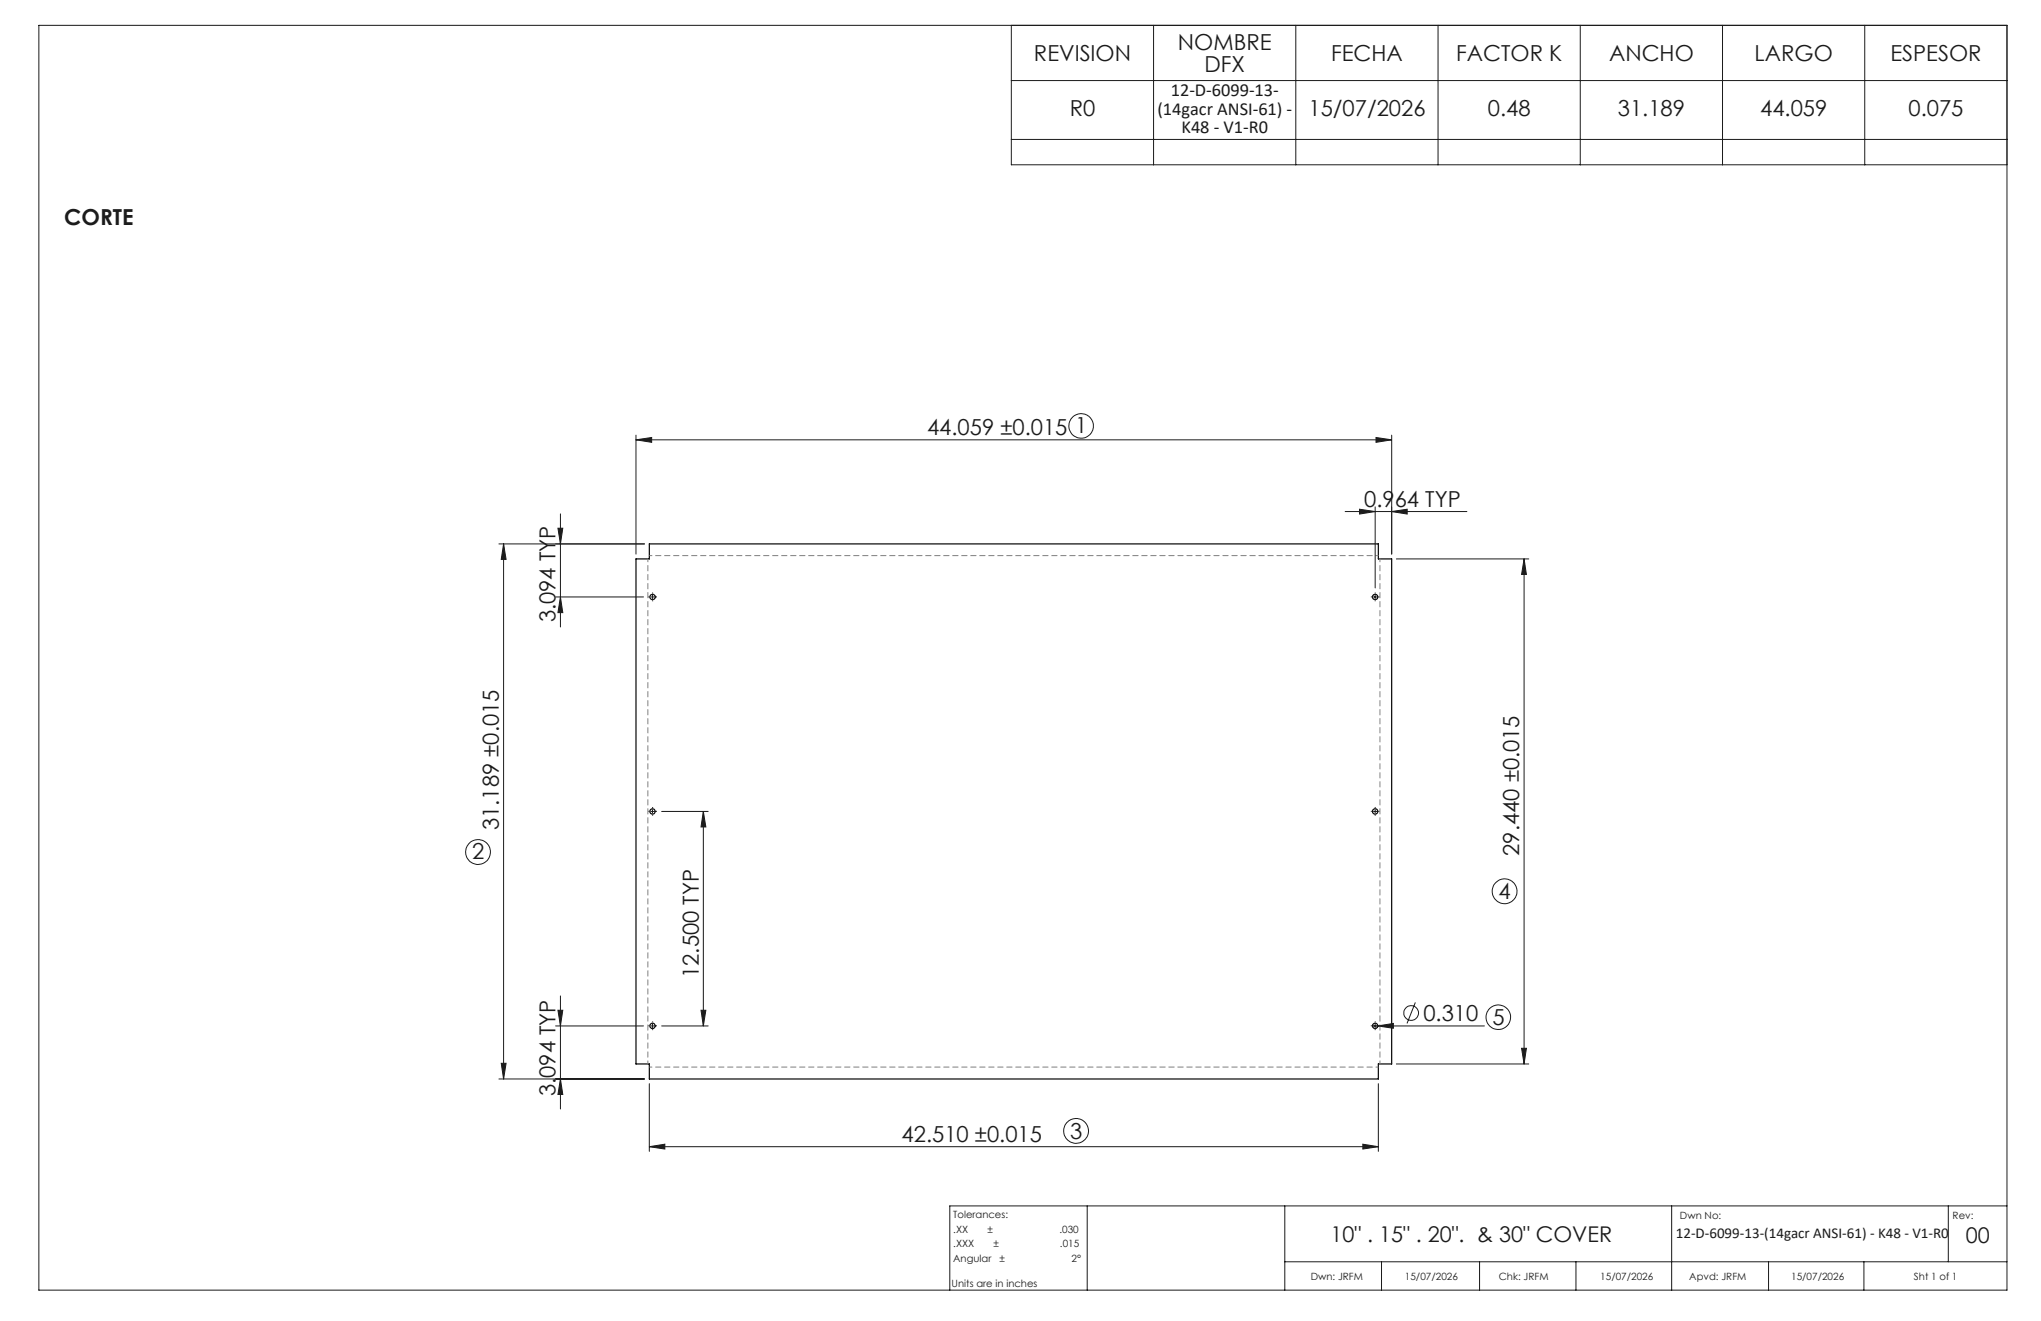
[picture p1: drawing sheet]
<svg xmlns="http://www.w3.org/2000/svg" width="432mm" height="279mm" viewBox="0 0 432 279" stroke-linecap="round" stroke-linejoin="round" font-family="sans-serif">
<g fill="none" stroke="#191924" stroke-width=".21">
<path d="M8.2 5.4h416.4v267.5h-416.4zM214 5.4v29.5h210.6M214 17h210.6M244.1 5.4v29.5M274.1 5.4v29.5M304.2 5.4v29.5M334.3 5.4v29.5M364.4 5.4v29.5M394.5 5.4v29.5M214 29.5h210.6M134.5 93l3.4-.5v1.1zM134.5 92v25.2"/>
<path d="M134.5 93h159.9M291.1 92.5l3.3 .5-3.3 .6zM294.4 92v25.2M105.6 115h30.7M106.5 115l.6 3.3h-1.1zM106.5 115v113.2M118 111.7h1.1l-.5 3.3zM118.6 108.7v23.9M284.6 108.2h25.7M287.6 107.7l3.3 .5-3.3 .5zM290.9 107.2v17.2M294.4 108.2l3.3-.5v1z"/>
<path d="M295.4 118.2h28M322.4 118.2l.5 3.3h-1zM322.4 118.2v106.8M117.5 126.3h18.6M118.6 126.3l.5 3.3h-1.1zM137.7 126.3h.7M138 125.9v.7M290.6 126.3h.7M290.9 125.9v.7M137.7 171.6h.7M138 171.3v.7M140 171.6h9.8"/>
<path d="M148.8 171.6l.5 3.3h-1zM148.8 171.6v45.4M290.6 171.6h.7M290.9 171.3v.7M117.5 217h18.6M118 213.7h1.1l-.5 3.3zM118.6 210.6v24M137.7 217h.7M138 216.6v.7M140 217h9.8M148.3 213.7h1l-.5 3.3zM290.4 217h23.6"/>
<path d="M290.9 216.6v.7M291.5 217l3.3-.5v1zM299.4 212l-1.7 4.5M105.6 228.2h30.7M106 224.9h1.1l-.6 3.3zM118.6 228.2l.5 3.3h-1.1zM137.4 229.2v14.3M291.6 229.2v14.3M295.4 225h28M321.9 221.7h1l-.5 3.3zM137.4 242.5l3.3-.5v1zM137.4 242.5h154.2"/>
<path d="M230 255.1v17.8M271.8 255.1v17.8M288.3 242l3.3 .5-3.3 .5zM353.7 255.1v17.8M412.2 255.1v11.8M424.6 255.1h-223.7v17.8M271.8 266.9h152.8M292.3 266.9v6M313 266.9v6M333.4 266.9v6M374.2 266.9v6M394.3 266.9v6"/>
<circle cx="228.7" cy="90.1" r="2.59"/>
<circle cx="101.1" cy="180.2" r="2.62"/>
<circle cx="318.3" cy="188.5" r="2.62"/>
<circle cx="298.5" cy="214.2" r="1.56"/>
<circle cx="317" cy="215.2" r="2.6"/>
<circle cx="227.7" cy="239.2" r="2.63"/>
</g>
<g fill="none" stroke="#000" stroke-width=".25">
<path d="M137.4 115h154.2v3.2h2.8v106.8h-2.8v3.2h-154.2v-3.2h-2.9v-106.8h2.9z"/>
<circle cx="138" cy="126.3" r=".57"/>
<circle cx="290.9" cy="126.3" r=".57"/>
<circle cx="138" cy="171.6" r=".56"/>
<circle cx="290.9" cy="171.6" r=".57"/>
<circle cx="138" cy="217" r=".56"/>
<circle cx="290.9" cy="217" r=".57"/>
</g>
<g fill="none" stroke="#191924" stroke-width=".21" stroke-dasharray="15.2 1.3 1.3 1.3" stroke-linecap="butt">
<path d="M137.4 126.2h-.3M138.1 125.5v-.2M138.1 127v.2M138.8 126.2h.2M290.2 126.2h-.2M290.9 125.5v-.2M290.9 127v.2M291.7 126.2h.2M137.4 171.6h-.3M138.1 170.9v-.2M138.1 172.3v.2M138.8 171.6h.2"/>
<path d="M290.2 171.6h-.2M290.9 170.9v-.2M290.9 172.3v.2M291.7 171.6h.2M137.4 217h-.3M138.1 216.2v-.2M138.1 217.7v.2M138.8 217h.2M290.2 217h-.2M290.9 216.2v-.2M290.9 217.7v.2M291.7 217h.2"/>
</g>
<path d="M291.6 117.5h-154.2M137.4 225.7h154.2" fill="none" stroke="#808080" stroke-width=".21" stroke-dasharray="1.3 .6" stroke-dashoffset=".7" stroke-linecap="butt"/>
<path d="M137.1 118.2v106.8M291.9 225v-106.8" fill="none" stroke="#808080" stroke-width=".21" stroke-dasharray="1.3 .6" stroke-dashoffset=".6" stroke-linecap="butt"/>
<g fill="#191924">
<path d="M291.5 217l3.3-.5v1z"/>
<path d="M288.3 242l3.3 .5-3.3 .5zM137.4 242.5l3.3-.5v1zM294.4 108.2l3.3-.5v1zM287.6 107.7l3.3 .5-3.3 .5z"/>
<path d="M134.5 93l3.4-.5v1.1zM291.1 92.5l3.3 .5-3.3 .6z"/>
<path d="M118.6 126.3l.5 3.3h-1.1zM118 111.7h1.1l-.5 3.3zM148.3 213.7h1l-.5 3.3zM148.8 171.6l.5 3.3h-1z"/>
<path d="M106.5 115l.6 3.3h-1.1zM106 224.9h1.1l-.6 3.3zM322.4 118.2l.5 3.3h-1zM321.9 221.7h1l-.5 3.3zM118 213.7h1.1l-.5 3.3zM118.6 228.2l.5 3.3h-1.1z"/>
</g>
<g font-size="4.7" fill="#191924">
<text x="249.2" y="10.6">NOMBRE</text>
<text x="218.8" y="12.9">REVISION</text>
<text x="254.8" y="15.1">DFX</text>
<text x="281.6" y="12.9">FECHA</text>
<text x="308.1" y="12.9">FACTOR K</text>
<text x="340.4" y="12.9">ANCHO</text>
<text x="371.2" y="12.9">LARGO</text>
<text x="399.9" y="12.9">ESPESOR</text>
<text x="226.3" y="24.5">R0</text>
<text x="276.8" y="24.5">15/07/2026</text>
<text x="314.8" y="24.5">0.48</text>
<text x="342.3" y="24.5">31.189</text>
<text x="372.4" y="24.5">44.059</text>
<text x="403.8" y="24.5">0.075</text>
<text x="13.6" y="47.6">CORTE</text>
<text x="196.1" y="92">44.059 ±0.015 1</text>
<text x="288.6" y="107.2">0.964 TYP</text>
<text x="117.6" y="131.6" transform="rotate(-90 117.6 131.6)">3.094 TYP</text>
<text x="105.6" y="175.6" transform="rotate(-90 105.6 175.6)">31.189 ±0.015</text>
<text x="99.9" y="181.8">2</text>
<text x="321.4" y="181" transform="rotate(-90 321.4 181)">29.440 ±0.015</text>
<text x="317.1" y="190.1">4</text>
<text x="147.8" y="206.8" transform="rotate(-90 147.8 206.8)">12.500 TYP</text>
<text x="301.1" y="216">0.310 5</text>
<text x="117.6" y="231.9" transform="rotate(-90 117.6 231.9)">3.094 TYP</text>
<text x="190.8" y="241.5">42.510 ±0.015</text>
<text x="226.4" y="240.8">3</text>
</g>
<g font-size="4.6" fill="#191924">
<text x="281.5" y="262.7">10&quot; . 15&quot; . 20&quot;. &amp; 30&quot; COVER</text>
<text x="415.9" y="263">00</text>
</g>
<g font-size="3.9" fill="#191924">
<text x="247.7" y="20.3">12-D-6099-13-</text>
<text x="244.9" y="24.2">(14gacr ANSI-61) -</text>
<text x="250" y="28.1">K48 - V1-R0</text>
</g>
<text font-size="3.2" fill="#191924" x="354.5" y="261.8">12-D-6099-13-(14gacr ANSI-61) - K48 - V1-R0</text>
<g font-size="2.1" fill="#191924">
<text x="201.7" y="257.6">Tolerances:</text>
<text x="355.4" y="257.8">Dwn No:</text>
<text x="413.1" y="257.8">Rev:</text>
<text x="201.7" y="260.7">.XX</text>
<text x="201.7" y="263.9">.XXX</text>
<text x="208.9" y="260.7">±</text>
<text x="210.2" y="263.9">±</text>
<text x="224.1" y="260.7">.030</text>
<text x="224.3" y="263.9">.015</text>
<text x="201.7" y="267">Angular</text>
<text x="211.5" y="267">±</text>
<text x="226.7" y="267">2°</text>
<text x="201.3" y="272.3">Units are in inches</text>
<text x="277.3" y="270.7">Dwn: JRFM</text>
<text x="297.2" y="270.7">15/07/2026</text>
<text x="317.1" y="270.7">Chk: JRFM</text>
<text x="338.6" y="270.7">15/07/2026</text>
<text x="357.4" y="270.7">Apvd: JRFM</text>
<text x="378.9" y="270.7">15/07/2026</text>
<text x="404.9" y="270.7">Sht 1 of 1</text>
</g>
</svg>
